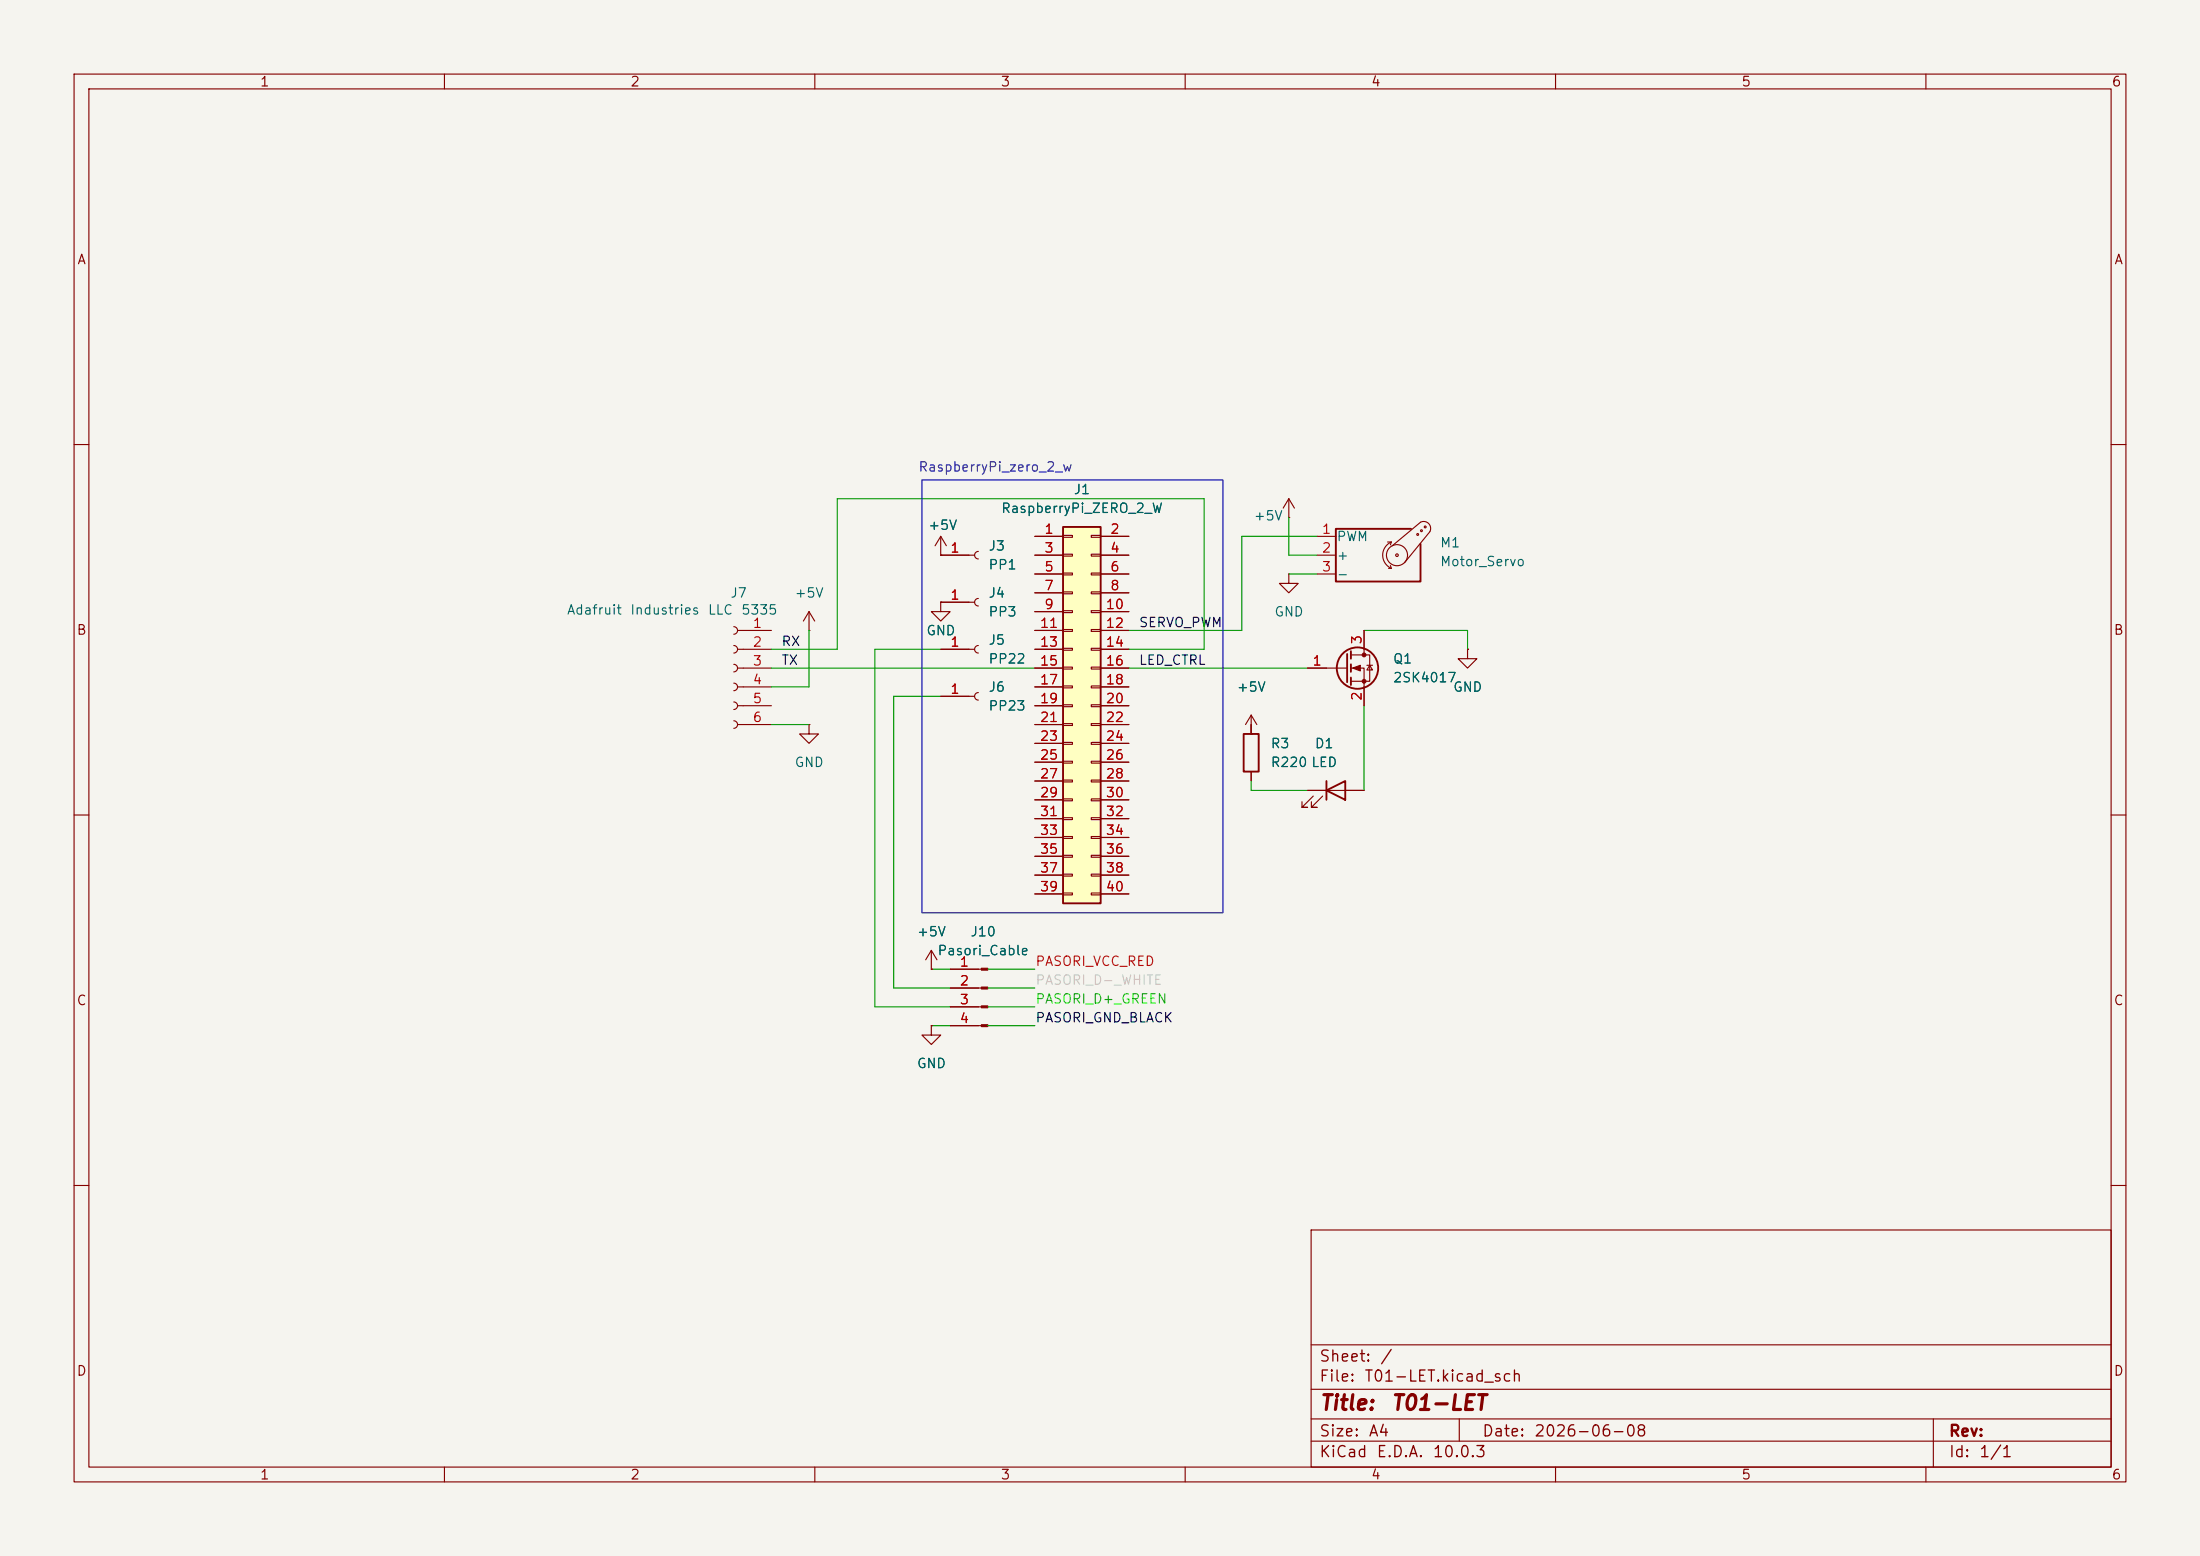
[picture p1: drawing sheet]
<svg xmlns="http://www.w3.org/2000/svg" width="297mm" height="210mm" viewBox="0 0 297 210" stroke-linecap="round" stroke-linejoin="round" font-family="sans-serif">
<path d="M0 0h297v210h-297z" fill="#f5f4ef" stroke="#f5f4ef" stroke-width=".14"/>
<g fill="none" stroke="#840000" stroke-width=".15">
<path d="M10 10h277v190h-277zM12 12h273v186h-273zM60 10v2M110 10v2M160 10v2M210 10v2M260 10v2M10 60h2M127 74.9h.1M127 74.9h4.6M127 72.4l-.8 1.3M127 72.4l.8 1.3"/>
<path d="M127 72.4v2.5M132.1 74.4a.51 .51 0 0 0-.5 .5 .51 .51 0 0 0 .5 .5M174 77.5v1.2h1.3l-1.3 1.3-1.3-1.3h1.3M174 77.5h.1M174 69.9h.1M174 67.3l-.8 1.3M174 67.3l.8 1.3M174 67.3v2.6M177.8 72.4h2.5M177.8 74.9h2.5M177.8 77.5h2.5M187.3 73.2h.5"/>
<path d="M187.5 76.7h.3M187.7 76.3l.1 .4M187.8 73.2a1.94 1.94 0 0 0-1.1 1.7 1.94 1.94 0 0 0 1.1 1.8M187.8 73.2l-.1 .3M193 71.8a.94 .94 0 0 0-.1-1.1 .94 .94 0 0 0-1.1-.2l-3.8 3.2M193 71.8l-3.4 4.1M285 60h2M99.1 84.6a.51 .51 0 0 1 .5 .5 .51 .51 0 0 1-.5 .5M99.1 87.1a.51 .51 0 0 1 .5 .5 .51 .51 0 0 1-.5 .5M99.1 89.7a.51 .51 0 0 1 .5 .5 .51 .51 0 0 1-.5 .5M99.1 92.2a.51 .51 0 0 1 .5 .5 .51 .51 0 0 1-.5 .5M99.1 94.7a.51 .51 0 0 1 .5 .6 .51 .51 0 0 1-.5 .5"/>
<path d="M99.1 97.3a.51 .51 0 0 1 .5 .5 .51 .51 0 0 1-.5 .5M99.6 87.6h4.5M99.6 85.1h4.5M99.6 90.2h4.5M99.6 92.7h4.5M99.6 95.3h4.5M99.6 97.8h4.5M109.2 97.8v1.3h1.3l-1.3 1.2-1.3-1.2h1.3M109.2 97.8h.1M109.2 85.1h.1M109.2 82.6l-.7 1.2M109.2 82.6l.8 1.2"/>
<path d="M109.2 82.6v2.5M127 81.3v1.3h1.3l-1.3 1.2-1.3-1.2h1.3M127 81.3h.1M127 87.6h4.6M127 94h4.6M127 81.3h4.6M132.1 87.1a.51 .51 0 0 0-.5 .5 .51 .51 0 0 0 .5 .5M132.1 93.5a.51 .51 0 0 0-.5 .5 .51 .51 0 0 0 .5 .5M132.1 80.8a.51 .51 0 0 0-.5 .5 .51 .51 0 0 0 .5 .5M168.9 99.1h.1M168.9 96.5v2.6M168.9 96.5l-.8 1.3"/>
<path d="M168.9 96.5l.8 1.3M176.5 90.2h5.4M182.4 88.4h2.5v3.5h-2.5M182.4 90.2h1.7v5.1M184.1 85.1v3.3M184.5 89.8h.8M184.9 89.8l.4 .6h-.8zM198.1 87.6v1.3h1.3l-1.3 1.3-1.3-1.3h1.3M198.1 87.6h.1M10 110h2M168.9 104.1v1.3M176.5 106.7h7.6"/>
<path d="M177.3 107.4l-1.5 1.6h.7h-.7v-.8M178.6 107.4l-1.6 1.6h.8h-.8v-.8M285 110h2M125.7 138.4v1.3h1.3l-1.3 1.3-1.2-1.3h1.2M125.7 138.4h.1M125.7 130.8h.1M125.7 128.3l-.7 1.2M125.7 128.3l.8 1.2M125.7 128.3v2.5M128.3 130.8h4.2M128.3 133.4h4.2M128.3 135.9h4.2"/>
<path d="M128.3 138.4h4.2M10 160h2M177 166h108v32h-108zM285 160h2M60 198v2M110 198v2M160 198v2M177 194.5h108M177 191.5h108M177 187.5h108M177 181.5h108M197 191.5v3"/>
<path d="M210 198v2M260 198v2M261 191.5v6.5"/>
<circle cx="188.6" cy="74.9" r=".18"/>
<circle cx="188.6" cy="74.9" r="1.42"/>
<circle cx="191.4" cy="72.1" r=".13"/>
<circle cx="191.9" cy="71.6" r=".13"/>
<circle cx="192.4" cy="71.1" r=".13"/>
</g>
<g fill="#840000" stroke="#840000" stroke-width=".15">
<path d="M132.5 130.7h.8v.2h-.8z"/>
<path d="M132.5 133.2h.8v.3h-.8z"/>
<path d="M132.5 135.8h.8v.2h-.8z"/>
<path d="M132.5 138.3h.8v.3h-.8z"/>
<path d="M182.6 90.2l1-.4v.8z"/>
<circle cx="184.1" cy="88.4" r=".25"/>
<circle cx="184.1" cy="91.9" r=".25"/>
</g>
<g fill="none" stroke="#840000" stroke-width=".25">
<path d="M190.5 71.4h-10.2v7.1h11.5v-5.1M167.9 99.1h2v5h-2zM181.9 88.3v3.8M182.4 87.9v1M182.4 89.7v1M182.4 91.4v1.1M179.1 106.7l2.5-1.3v2.6zM179.1 105.4v2.6"/>
<circle cx="183.3" cy="90.2" r="2.79"/>
</g>
<path d="M143.5 71.1h5.1v50.8h-5.1z" fill="#ffffc2"/>
<path d="M143.5 71.1h5.1v50.8h-5.1z" fill="none" stroke="#840000" stroke-width=".25"/>
<g fill="none" stroke="#840000" stroke-width=".15">
<path d="M127 74.9h.1M127 74.9h3.8M139.7 72.4h3.8M139.7 74.9h3.8M139.7 77.5h3.8M143.5 72.3h1.3v.2h-1.3zM143.5 74.8h1.3v.3h-1.3zM143.5 77.3h1.3v.3h-1.3zM143.5 79.9h1.3v.2h-1.3zM147.3 72.3h1.3v.2h-1.3zM147.3 74.8h1.3v.3h-1.3zM147.3 77.3h1.3v.3h-1.3z"/>
<path d="M147.3 79.9h1.3v.2h-1.3zM148.6 72.4h3.8M148.6 74.9h3.8M148.6 77.5h3.8M127 81.3h.1M127 87.6h3.8M127 81.3h3.8M127 94h3.8M139.7 80h3.8M139.7 82.6h3.8M139.7 85.1h3.8M139.7 87.6h3.8"/>
<path d="M139.7 90.2h3.8M139.7 92.7h3.8M139.7 95.3h3.8M139.7 97.8h3.8M143.5 82.4h1.3v.3h-1.3zM143.5 85h1.3v.2h-1.3zM143.5 87.5h1.3v.3h-1.3zM143.5 90h1.3v.3h-1.3zM143.5 92.6h1.3v.2h-1.3zM143.5 95.1h1.3v.3h-1.3zM143.5 97.7h1.3v.2h-1.3zM147.3 82.4h1.3v.3h-1.3z"/>
<path d="M147.3 85h1.3v.2h-1.3zM147.3 87.5h1.3v.3h-1.3zM147.3 90h1.3v.3h-1.3zM147.3 92.6h1.3v.2h-1.3zM147.3 95.1h1.3v.3h-1.3zM147.3 97.7h1.3v.2h-1.3zM148.6 80h3.8M148.6 82.6h3.8M148.6 85.1h3.8M148.6 87.6h3.8M148.6 90.2h3.8M148.6 92.7h3.8"/>
<path d="M148.6 95.3h3.8M148.6 97.8h3.8M168.9 99.1h.1M168.9 97.8v1.3M176.5 90.2h2.6M184.1 85.1v2.5M184.1 92.7v2.6M198.1 87.6h.1M139.7 100.3h3.8M139.7 102.9h3.8M139.7 105.4h3.8M139.7 108h3.8"/>
<path d="M139.7 110.5h3.8M139.7 113h3.8M139.7 115.6h3.8M139.7 118.1h3.8M143.5 100.2h1.3v.3h-1.3zM143.5 102.7h1.3v.3h-1.3zM143.5 105.3h1.3v.2h-1.3zM143.5 107.8h1.3v.3h-1.3zM143.5 110.4h1.3v.2h-1.3zM143.5 112.9h1.3v.3h-1.3zM143.5 115.4h1.3v.3h-1.3zM143.5 118h1.3v.2h-1.3z"/>
<path d="M147.3 100.2h1.3v.3h-1.3zM147.3 102.7h1.3v.3h-1.3zM147.3 105.3h1.3v.2h-1.3zM147.3 107.8h1.3v.3h-1.3zM147.3 110.4h1.3v.2h-1.3zM147.3 112.9h1.3v.3h-1.3zM147.3 115.4h1.3v.3h-1.3zM147.3 118h1.3v.2h-1.3zM148.6 100.3h3.8M148.6 102.9h3.8M148.6 105.4h3.8M148.6 108h3.8"/>
<path d="M148.6 110.5h3.8M148.6 113h3.8M148.6 115.6h3.8M148.6 118.1h3.8M168.9 104.1v1.3M176.5 106.7h2.6M181.6 106.7h2.5M125.7 138.4h.1M125.7 130.8h.1M128.3 130.8h3.8M128.3 133.4h3.8M128.3 135.9h3.8"/>
<path d="M128.3 138.4h3.8M139.7 120.7h3.8M143.5 120.5h1.3v.3h-1.3zM147.3 120.5h1.3v.3h-1.3zM148.6 120.7h3.8"/>
</g>
<g fill="none" stroke="#009600" stroke-width=".15">
<path d="M174 69.9v5h3.8M174 77.5h3.8M177.8 72.4h-10.2v12.7h-15.2M104.1 90.2h35.6M104.1 87.6h8.9v-20.3h49.6v20.3h-10.2M104.1 97.8h5.1M109.2 85.1v7.6h-5.1M127 94h-6.4v39.4h7.7M127 87.6h-8.9v48.3h10.2M152.4 90.2h24.1M168.9 97.8v1.3M184.1 85.1h14v2.5"/>
<path d="M184.1 95.3v11.4M168.9 105.4v1.3h7.6M125.7 138.4h2.6M125.7 130.8h2.6M133.3 138.4h6.4M133.3 135.9h6.4M133.3 133.4h6.4M133.3 130.8h6.4"/>
</g>
<path d="M124.5 64.8h40.6v58.4h-40.6z" fill="none" stroke="#0000c2" stroke-width=".15"/>
<g font-size="2" fill="#840000">
<text x="178" y="190.8">Title:</text>
<text x="187.7" y="190.8">T01-LET</text>
</g>
<g font-size="1.5" fill="#840000">
<text x="178" y="184.2">Sheet:</text>
<text x="186.2" y="184.2">/</text>
<text x="178" y="186.9">File:</text>
<text x="184.1" y="186.9">T01-LET.kicad_sch</text>
<text x="178" y="197.1">KiCad</text>
<text x="178" y="194.3">Size:</text>
<text x="184.7" y="194.3">A4</text>
<text x="185.7" y="197.1">E.D.A.</text>
<text x="193.3" y="197.1">10.0.3</text>
<text x="200" y="194.3">Date:</text>
<text x="207" y="194.3">2026-06-08</text>
<text x="263" y="194.3">Rev:</text>
<text x="263" y="197.1">Id:</text>
<text x="267.1" y="197.1">1/1</text>
</g>
<g font-size="1.3" fill="#840000">
<text x="35" y="12">1</text>
<text x="85" y="12">2</text>
<text x="135" y="12">3</text>
<text x="185" y="12">4</text>
<text x="235" y="12">5</text>
<text x="285" y="12">6</text>
<text x="10.3" y="36">A</text>
<text x="285.3" y="36">A</text>
<text x="10.3" y="86">B</text>
<text x="285.3" y="86">B</text>
<text x="10.3" y="136">C</text>
<text x="285.3" y="136">C</text>
<text x="10.3" y="186">D</text>
<text x="285.3" y="186">D</text>
<text x="35" y="200">1</text>
<text x="85" y="200">2</text>
<text x="135" y="200">3</text>
<text x="185" y="200">4</text>
<text x="235" y="200">5</text>
<text x="285" y="200">6</text>
</g>
<text font-size="1.3" fill="#0000c2" x="123.9" y="64">RaspberryPi_zero_2_w</text>
<g font-size="1.3" fill="#006464">
<text x="125.2" y="71.8">+5V</text>
<text x="135.1" y="69.6">RaspberryPi_ZERO_2_W</text>
<text x="144.9" y="67">J1</text>
<text x="169.2" y="70.6">+5V</text>
<text x="133.4" y="74.6">J3</text>
<text x="133.4" y="77.2">PP1</text>
<text x="180.4" y="73.4">PWM</text>
<text x="180.4" y="75.9">+</text>
<text x="194.3" y="74.2">M1</text>
<text x="194.3" y="76.7">Motor_Servo</text>
<text x="76.4" y="83.3">Adafruit</text>
<text x="85" y="83.3">Industries</text>
<text x="95.5" y="83.3">LLC</text>
<text x="98.5" y="81">J7</text>
<text x="100" y="83.3">5335</text>
<text x="107.2" y="81">+5V</text>
<text x="133.4" y="81">J4</text>
<text x="133.4" y="83.5">PP3</text>
<text x="172" y="83.5">GND</text>
<text x="180.4" y="78.4">-</text>
<text x="125" y="86.1">GND</text>
<text x="133.4" y="87.3">J5</text>
<text x="133.4" y="89.9">PP22</text>
<text x="188" y="89.9">Q1</text>
<text x="133.4" y="93.7">J6</text>
<text x="166.9" y="93.7">+5V</text>
<text x="188" y="92.4">2SK4017</text>
<text x="196.1" y="93.7">GND</text>
<text x="133.4" y="96.2">PP23</text>
<text x="171.5" y="101.3">R3</text>
<text x="177.4" y="101.3">D1</text>
<text x="107.2" y="103.8">GND</text>
<text x="171.5" y="103.8">R220 LED</text>
<text x="123.7" y="126.7">+5V</text>
<text x="126.5" y="129.2">Pasori_Cable</text>
<text x="130.9" y="126.7">J10</text>
<text x="123.7" y="144.5">GND</text>
</g>
<g font-size="1.3" fill="#a90000">
<text x="128.2" y="74.9">1</text>
<text x="140.9" y="72.4">1</text>
<text x="140.9" y="74.9">3</text>
<text x="140.9" y="77.4">5</text>
<text x="149.8" y="72.4">2</text>
<text x="149.8" y="74.9">4</text>
<text x="149.8" y="77.4">6</text>
<text x="178.4" y="72.4">1</text>
<text x="178.4" y="74.9">2</text>
<text x="178.4" y="77.4">3</text>
<text x="128.2" y="81.3">1</text>
<text x="140.9" y="80">7</text>
<text x="140.9" y="82.5">9</text>
<text x="149.2" y="82.5">10</text>
<text x="149.8" y="80">8</text>
<text x="101.5" y="85.1">1</text>
<text x="101.5" y="87.6">2</text>
<text x="128.2" y="87.6">1</text>
<text x="140.3" y="85.1">11</text>
<text x="140.3" y="87.6">13</text>
<text x="149.2" y="85.1">12</text>
<text x="149.2" y="87.6">14</text>
<text x="184.1" y="87.1" transform="rotate(-90 184.1 87.1)">3</text>
<text x="101.5" y="90.1">3</text>
<text x="101.5" y="92.7">4</text>
<text x="101.5" y="95.2">5</text>
<text x="128.2" y="94">1</text>
<text x="140.3" y="90.1">15</text>
<text x="140.3" y="92.7">17</text>
<text x="140.3" y="95.2">19</text>
<text x="149.2" y="90.1">16</text>
<text x="149.2" y="92.7">18</text>
<text x="149.2" y="95.2">20</text>
<text x="177.1" y="90.1">1</text>
<text x="184.1" y="94.7" transform="rotate(-90 184.1 94.7)">2</text>
<text x="101.5" y="97.8">6</text>
<text x="140.3" y="97.8">21</text>
<text x="140.3" y="100.3">23</text>
<text x="149.2" y="97.8">22</text>
<text x="149.2" y="100.3">24</text>
<text x="140.3" y="102.8">25</text>
<text x="140.3" y="105.4">27</text>
<text x="140.3" y="107.9">29</text>
<text x="149.2" y="102.8">26</text>
<text x="149.2" y="105.4">28</text>
<text x="149.2" y="107.9">30</text>
<text x="140.3" y="110.5">31</text>
<text x="140.3" y="113">33</text>
<text x="149.2" y="110.5">32</text>
<text x="149.2" y="113">34</text>
<text x="140.3" y="115.5">35</text>
<text x="140.3" y="118.1">37</text>
<text x="149.2" y="115.5">36</text>
<text x="149.2" y="118.1">38</text>
<text x="140.3" y="120.6">39</text>
<text x="149.2" y="120.6">40</text>
<text x="129.5" y="130.8">1</text>
<text x="129.5" y="133.3">2</text>
<text x="129.5" y="135.9">3</text>
<text x="129.5" y="138.4">4</text>
</g>
<g font-size="1.3" fill="#0f0f0f">
<text x="105.4" y="87.5">RX</text>
<text x="153.7" y="85">SERVO_PWM</text>
<text x="105.4" y="90">TX</text>
<text x="153.7" y="90">LED_CTRL</text>
<text x="139.7" y="138.3">PASORI_GND_BLACK</text>
</g>
<text font-size="1.3" fill="#ff000b" x="139.7" y="130.7">PASORI_VCC_RED</text>
<text font-size="1.3" fill="#12ff06" x="139.7" y="135.8">PASORI_D+_GREEN</text>
<text font-size="1.3" fill="#c2c2c2" x="139.7" y="133.2">PASORI_D-_WHITE</text>
</svg>
